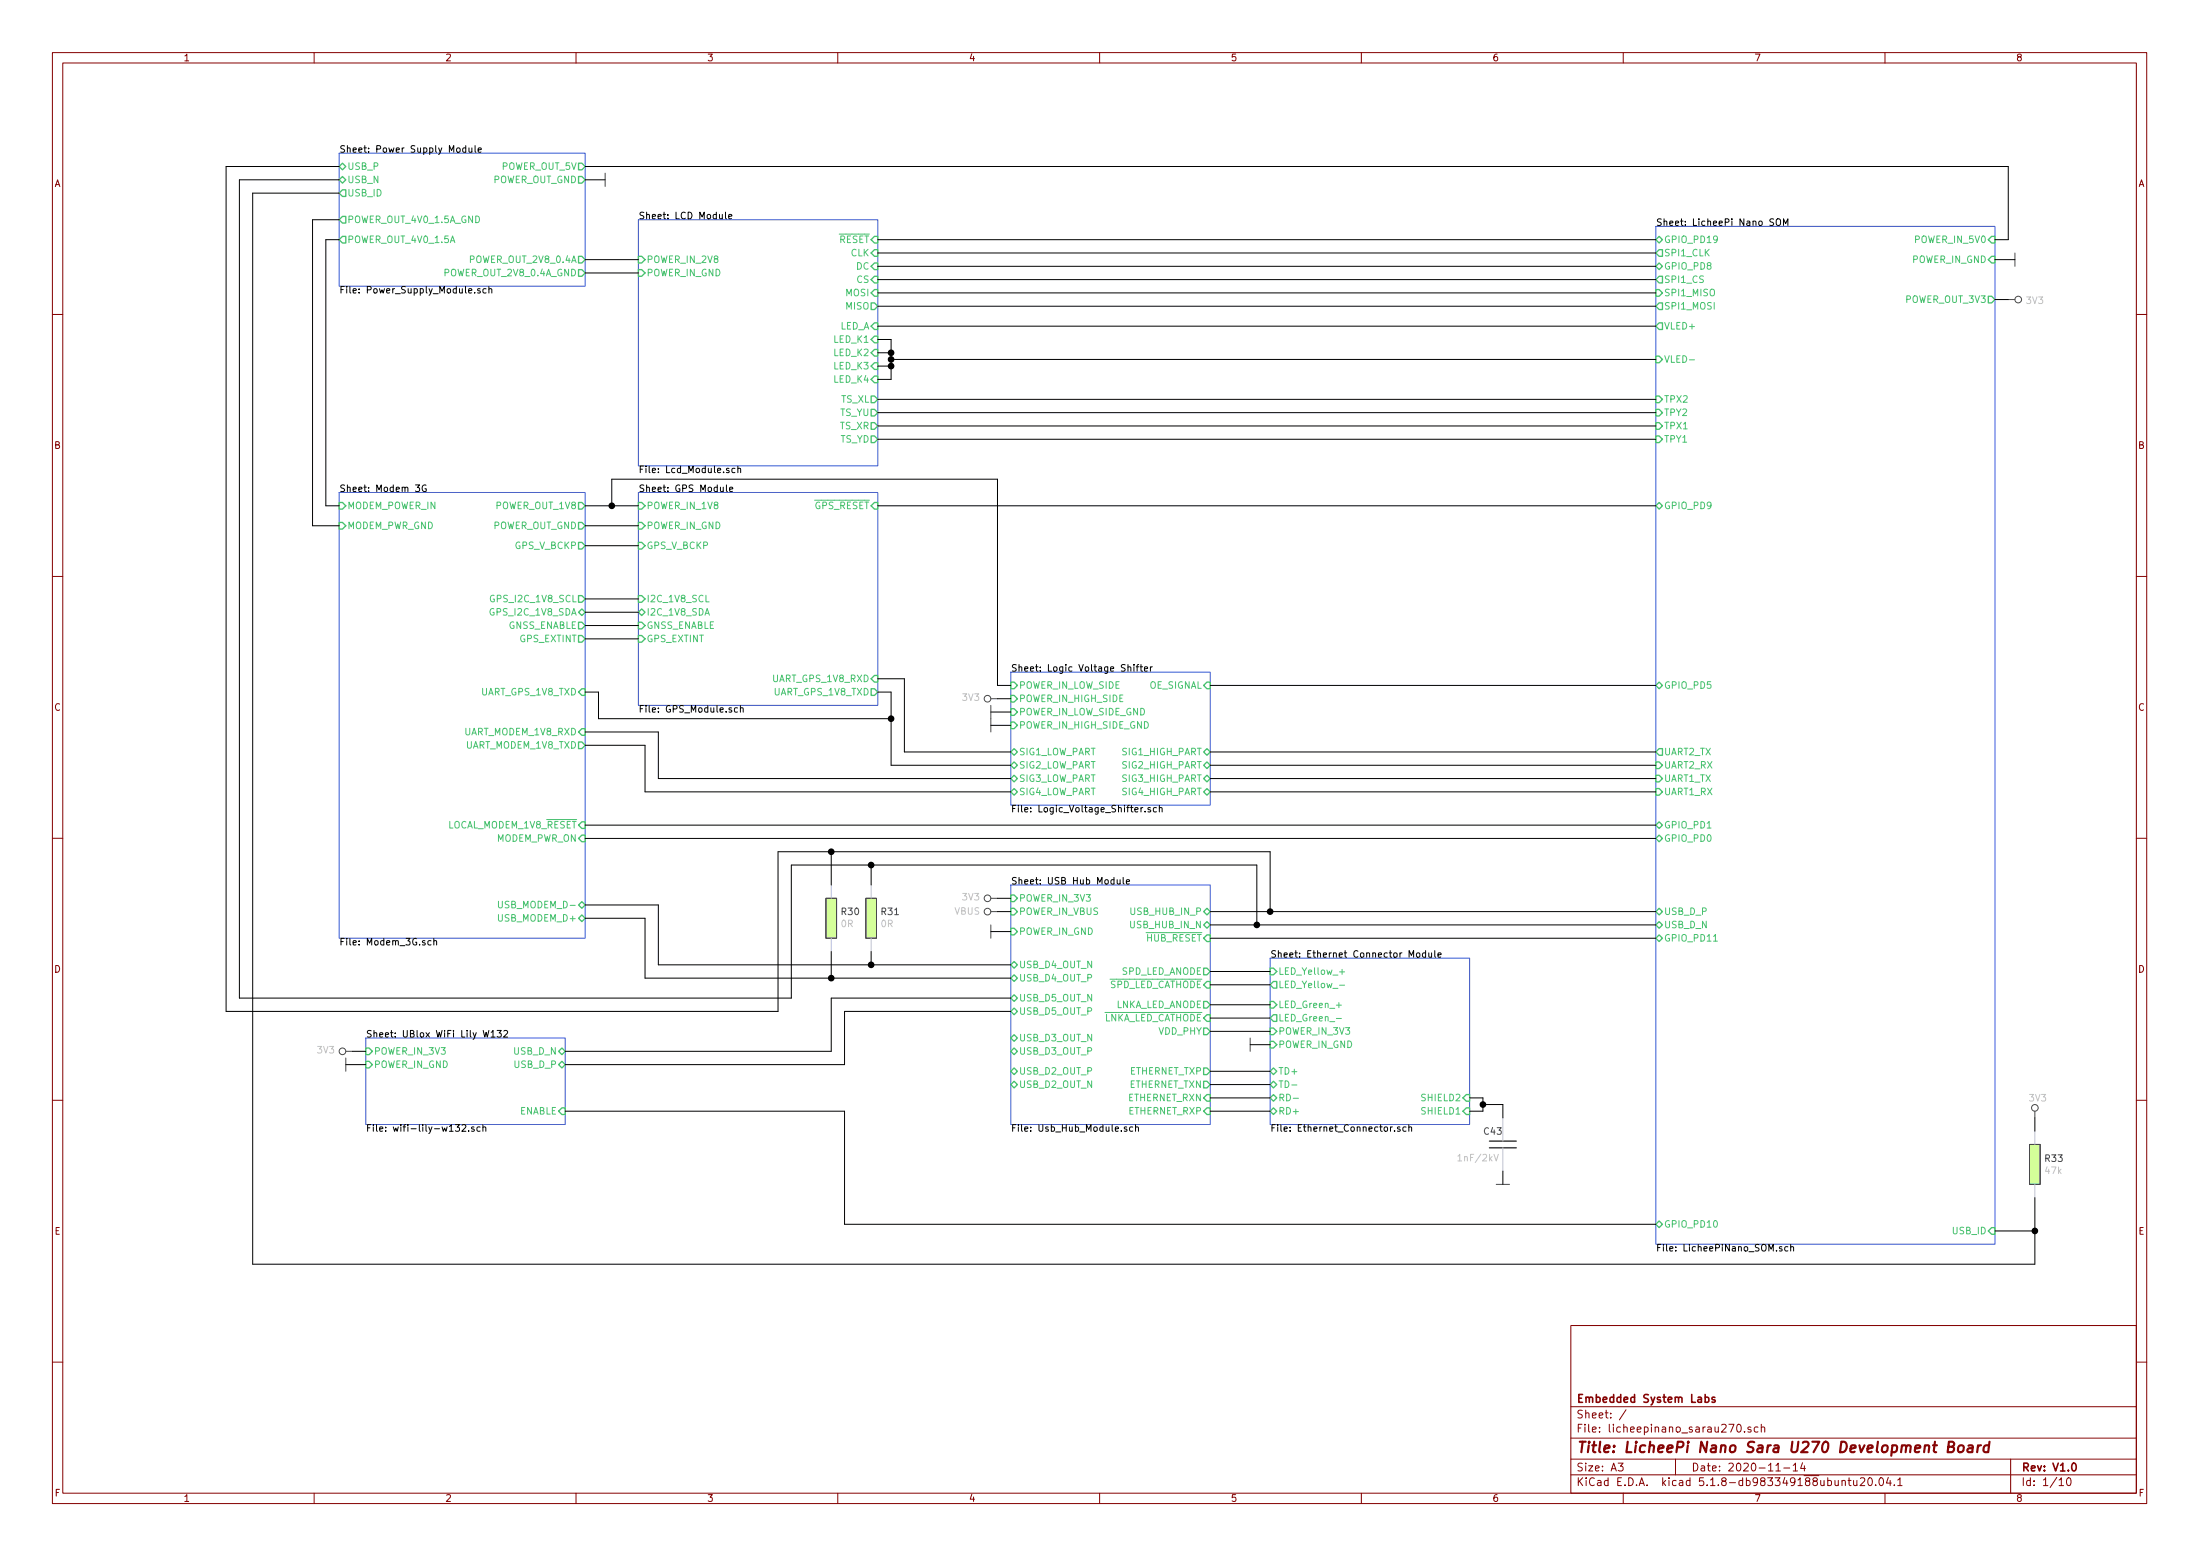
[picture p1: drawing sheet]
EESchema Schematic File Version 4
EELAYER 30 0
EELAYER END
$Descr A3 16535 11693
encoding utf-8
Sheet 1 10
Title "LicheePi Nano Sara U270 Development Board"
Date "2020-11-14"
Rev "V1.0"
Comp "Embedded System Labs"
Comment1 ""
Comment2 ""
Comment3 ""
Comment4 ""
$EndDescr
$Sheet
S 4800 1650 1800 1850
U 5FB02458
F0 "LCD Module" 50
F1 "Lcd_Module.sch" 50
F2 "POWER_IN_2V8" I L 4800 1950 50 
F3 "POWER_IN_GND" I L 4800 2050 50 
F4 "~RESET" I R 6600 1800 50 
F5 "CLK" I R 6600 1900 50 
F6 "DC" I R 6600 2000 50 
F7 "CS" I R 6600 2100 50 
F8 "MOSI" I R 6600 2200 50 
F9 "MISO" O R 6600 2300 50 
F10 "LED_A" I R 6600 2450 50 
F11 "LED_K1" I R 6600 2550 50 
F12 "LED_K2" I R 6600 2650 50 
F13 "LED_K3" I R 6600 2750 50 
F14 "LED_K4" I R 6600 2850 50 
F15 "TS_XL" O R 6600 3000 50 
F16 "TS_YU" O R 6600 3100 50 
F17 "TS_XR" O R 6600 3200 50 
F18 "TS_YD" O R 6600 3300 50 
$EndSheet
$Sheet
S 7600 6650 1500 1800
U 5FB1924B
F0 "USB Hub Module" 50
F1 "Usb_Hub_Module.sch" 50
F2 "USB_HUB_IN_P" B R 9100 6850 50 
F3 "USB_HUB_IN_N" B R 9100 6950 50 
F4 "USB_D5_OUT_N" B L 7600 7500 50 
F5 "USB_D5_OUT_P" B L 7600 7600 50 
F6 "USB_D3_OUT_P" B L 7600 7900 50 
F7 "USB_D3_OUT_N" B L 7600 7800 50 
F8 "USB_D4_OUT_P" B L 7600 7350 50 
F9 "USB_D4_OUT_N" B L 7600 7250 50 
F10 "USB_D2_OUT_P" B L 7600 8050 50 
F11 "USB_D2_OUT_N" B L 7600 8150 50 
F12 "~HUB_RESET" I R 9100 7050 50 
F13 "ETHERNET_TXP" O R 9100 8050 50 
F14 "ETHERNET_TXN" O R 9100 8150 50 
F15 "ETHERNET_RXN" I R 9100 8250 50 
F16 "ETHERNET_RXP" I R 9100 8350 50 
F17 "VDD_PHY" O R 9100 7750 50 
F18 "POWER_IN_3V3" I L 7600 6750 50 
F19 "POWER_IN_VBUS" I L 7600 6850 50 
F20 "POWER_IN_GND" I L 7600 7000 50 
F21 "~LNKA_LED_CATHODE" I R 9100 7650 50 
F22 "~SPD_LED_CATHODE" I R 9100 7400 50 
F23 "LNKA_LED_ANODE" O R 9100 7550 50 
F24 "SPD_LED_ANODE" O R 9100 7300 50 
$EndSheet
$Sheet
S 2550 3700 1850 3350
U 5FB33D69
F0 "Modem 3G" 50
F1 "Modem_3G.sch" 50
F2 "USB_MODEM_D-" B R 4400 6800 50 
F3 "USB_MODEM_D+" B R 4400 6900 50 
F4 "UART_MODEM_1V8_RXD" I R 4400 5500 50 
F5 "UART_MODEM_1V8_TXD" O R 4400 5600 50 
F6 "LOCAL_MODEM_1V8_~RESET" I R 4400 6200 50 
F7 "GPS_I2C_1V8_SCL" O R 4400 4500 50 
F8 "GPS_I2C_1V8_SDA" B R 4400 4600 50 
F9 "GNSS_ENABLE" O R 4400 4700 50 
F10 "UART_GPS_1V8_TXD" I R 4400 5200 50 
F11 "GPS_EXTINT" O R 4400 4800 50 
F12 "MODEM_PWR_ON" I R 4400 6300 50 
F13 "GPS_V_BCKP" O R 4400 4100 50 
F14 "MODEM_POWER_IN" I L 2550 3800 50 
F15 "MODEM_PWR_GND" I L 2550 3950 50 
F16 "POWER_OUT_1V8" O R 4400 3800 50 
F17 "POWER_OUT_GND" O R 4400 3950 50 
$EndSheet
$Sheet
S 4800 3700 1800 1600
U 5FB342F4
F0 "GPS Module" 50
F1 "GPS_Module.sch" 50
F2 "~GPS_RESET" I R 6600 3800 50 
F3 "GNSS_ENABLE" I L 4800 4700 50 
F4 "I2C_1V8_SCL" I L 4800 4500 50 
F5 "I2C_1V8_SDA" B L 4800 4600 50 
F6 "UART_GPS_1V8_RXD" I R 6600 5100 50 
F7 "UART_GPS_1V8_TXD" O R 6600 5200 50 
F8 "GPS_EXTINT" I L 4800 4800 50 
F9 "GPS_V_BCKP" I L 4800 4100 50 
F10 "POWER_IN_1V8" I L 4800 3800 50 
F11 "POWER_IN_GND" I L 4800 3950 50 
$EndSheet
$Sheet
S 7600 5050 1500 1000
U 5FC54F14
F0 "Logic Voltage Shifter" 50
F1 "Logic_Voltage_Shifter.sch" 50
F2 "POWER_IN_LOW_SIDE" I L 7600 5150 50 
F3 "POWER_IN_HIGH_SIDE" I L 7600 5250 50 
F4 "POWER_IN_LOW_SIDE_GND" I L 7600 5350 50 
F5 "POWER_IN_HIGH_SIDE_GND" I L 7600 5450 50 
F6 "OE_SIGNAL" I R 9100 5150 50 
F7 "SIG1_LOW_PART" B L 7600 5650 50 
F8 "SIG2_LOW_PART" B L 7600 5750 50 
F9 "SIG3_LOW_PART" B L 7600 5850 50 
F10 "SIG4_LOW_PART" B L 7600 5950 50 
F11 "SIG4_HIGH_PART" B R 9100 5950 50 
F12 "SIG3_HIGH_PART" B R 9100 5850 50 
F13 "SIG2_HIGH_PART" B R 9100 5750 50 
F14 "SIG1_HIGH_PART" B R 9100 5650 50 
$EndSheet
$Sheet
S 9550 7200 1500 1250
U 5FBCC428
F0 "Ethernet Connector Module" 50
F1 "Ethernet_Connector.sch" 50
F2 "TD+" B L 9550 8050 50 
F3 "TD-" B L 9550 8150 50 
F4 "RD+" B L 9550 8350 50 
F5 "RD-" B L 9550 8250 50 
F6 "SHIELD1" I R 11050 8350 50 
F7 "SHIELD2" I R 11050 8250 50 
F8 "LED_Yellow_+" I L 9550 7300 50 
F9 "LED_Yellow_-" O L 9550 7400 50 
F10 "LED_Green_+" I L 9550 7550 50 
F11 "LED_Green_-" O L 9550 7650 50 
F12 "POWER_IN_3V3" I L 9550 7750 50 
F13 "POWER_IN_GND" I L 9550 7850 50 
$EndSheet
Wire Wire Line
	4400 5600 4850 5600
Wire Wire Line
	4850 5600 4850 5950
Wire Wire Line
	4850 5950 7600 5950
Wire Wire Line
	4400 5500 4950 5500
Wire Wire Line
	4950 5500 4950 5850
Wire Wire Line
	4950 5850 7600 5850
Wire Wire Line
	6600 5200 6700 5200
Wire Wire Line
	6700 5200 6700 5400
Wire Wire Line
	6700 5750 7600 5750
Wire Wire Line
	6600 5100 6800 5100
Wire Wire Line
	6800 5100 6800 5650
Wire Wire Line
	6800 5650 7600 5650
Wire Wire Line
	4800 4600 4400 4600
Wire Wire Line
	4400 4500 4800 4500
Wire Wire Line
	4800 4700 4400 4700
Wire Wire Line
	4400 4800 4800 4800
Wire Wire Line
	4800 3800 4600 3800
Wire Wire Line
	4400 3950 4800 3950
Wire Wire Line
	6700 5400 4500 5400
Wire Wire Line
	4500 5400 4500 5200
Wire Wire Line
	4500 5200 4400 5200
Connection ~ 6700 5400
Wire Wire Line
	6700 5400 6700 5750
Wire Wire Line
	6600 3800 12450 3800
Wire Wire Line
	4400 6200 12450 6200
Wire Wire Line
	4400 6300 12450 6300
Wire Wire Line
	7600 7250 6550 7250
Wire Wire Line
	4950 7250 4950 6800
Wire Wire Line
	4950 6800 4400 6800
Wire Wire Line
	4400 6900 4850 6900
Wire Wire Line
	4850 6900 4850 7350
Wire Wire Line
	4850 7350 6250 7350
Wire Wire Line
	9100 6850 9550 6850
Wire Wire Line
	9100 6950 9450 6950
Wire Wire Line
	9100 7050 12450 7050
Wire Wire Line
	9100 5950 12450 5950
Wire Wire Line
	9100 5850 12450 5850
Wire Wire Line
	9100 5750 12450 5750
Wire Wire Line
	9100 5650 12450 5650
Wire Wire Line
	9100 5150 12450 5150
Wire Wire Line
	9550 8350 9100 8350
Wire Wire Line
	9100 8250 9550 8250
Wire Wire Line
	9550 8150 9100 8150
Wire Wire Line
	9100 8050 9550 8050
Wire Wire Line
	9550 7650 9100 7650
Wire Wire Line
	9550 7400 9100 7400
Wire Wire Line
	9550 7300 9100 7300
Wire Wire Line
	9100 7550 9550 7550
Wire Wire Line
	11050 8250 11150 8250
Wire Wire Line
	11150 8250 11150 8300
Wire Wire Line
	11150 8350 11050 8350
$Comp
L Capacitors_Smd1206:1nF_2kV_1206 C43
U 1 1
P 11300 8600
F 0 "C43" H 11150 8700 50  0000 L CNN
F 1 "1nF/2kV" H 10950 8500 50  0000 L CNN
F 2 "Capacitors_Smd_1206:1nF_2kV_1206" H 11100 8700 50  0001 C CNN
F 3 "Capacitors/Smd_1206/Components_Documentation/1nF_2kV_1206.pdf" H 11100 8700 50  0001 C CNN
F 4 "YAGEO" H 11300 8600 50  0001 C CNN "Manufacturer"
F 5 "CC1206KKX7RDBB102" H 11300 8600 50  0001 C CNN "Manufacturer Part Number"
F 6 "TME" H 11300 8600 50  0001 C CNN "Supplier"
F 7 "CC1206KKX7RD102" H 11300 8600 50  0001 C CNN "Supplier Part Number"
F 8 "https://www.tme.eu/pl/details/cc1206kkx7rd102/kondensatory-mlcc-smd-1206/yageo/cc1206kkx7rdbb102/" H 11300 8600 50  0001 C CNN "URL"
F 9 "0,70900" H 11300 8600 50  0001 C CNN "Price@1pc"
F 10 "0,15913" H 11300 8600 50  0001 C CNN "Price@1000pcs"
F 11 "WP" H 11300 8600 50  0001 C CNN "Developer"
F 12 "1206" H 11300 8600 50  0001 C CNN "Package"
	1    11300 8600
	1    0    0    -1  
$EndComp
Wire Wire Line
	11150 8300 11300 8300
Wire Wire Line
	11300 8300 11300 8400
Connection ~ 11150 8300
Wire Wire Line
	11150 8300 11150 8350
$Comp
L power:GND #PWR0147
U 1 1
P 11300 8900
F 0 "#PWR0147" H 11300 9000 30  0001 C CNN
F 1 "GND" H 11300 8800 30  0001 C CNN
F 2 "" H 11300 8900 60  0000 C CNN
F 3 "" H 11300 8900 60  0000 C CNN
	1    11300 8900
	1    0    0    -1  
$EndComp
Wire Wire Line
	11300 8800 11300 8900
$Comp
L power:GND #PWR0156
U 1 1
P 9400 7850
F 0 "#PWR0156" H 9400 7950 30  0001 C CNN
F 1 "GND" H 9400 7750 30  0001 C CNN
F 2 "" H 9400 7850 60  0000 C CNN
F 3 "" H 9400 7850 60  0000 C CNN
	1    9400 7850
	0    -1   -1   0   
$EndComp
Wire Wire Line
	9400 7850 9550 7850
$Comp
L power:3V3 #PWR0157
U 1 1
P 7500 6750
F 0 "#PWR0157" H 7500 6850 40  0001 C CNN
F 1 "3V3" V 7506 6878 50  0000 L CNN
F 2 "" H 7500 6750 60  0000 C CNN
F 3 "" H 7500 6750 60  0000 C CNN
	1    7500 6750
	0    -1   -1   0   
$EndComp
$Comp
L power:GND #PWR0158
U 1 1
P 7450 7000
F 0 "#PWR0158" H 7450 7100 30  0001 C CNN
F 1 "GND" H 7450 6900 30  0001 C CNN
F 2 "" H 7450 7000 60  0000 C CNN
F 3 "" H 7450 7000 60  0000 C CNN
	1    7450 7000
	0    -1   -1   0   
$EndComp
Wire Wire Line
	7500 6750 7600 6750
Wire Wire Line
	7450 7000 7600 7000
$Comp
L power:VBUS #PWR0159
U 1 1
P 7500 6850
F 0 "#PWR0159" H 7500 7000 30  0001 C CNN
F 1 "VBUS" V 7499 6977 50  0000 L CNN
F 2 "" H 7500 6850 50  0001 C CNN
F 3 "" H 7500 6850 50  0001 C CNN
	1    7500 6850
	0    -1   -1   0   
$EndComp
Wire Wire Line
	7600 6850 7500 6850
Wire Wire Line
	6600 3300 12450 3300
Wire Wire Line
	6600 3200 12450 3200
Wire Wire Line
	6600 3100 12450 3100
Wire Wire Line
	6600 3000 12450 3000
Wire Wire Line
	6600 2850 6700 2850
Wire Wire Line
	6700 2850 6700 2750
Wire Wire Line
	6700 2550 6600 2550
Wire Wire Line
	6600 2650 6700 2650
Connection ~ 6700 2650
Wire Wire Line
	6700 2650 6700 2550
Wire Wire Line
	6600 2750 6700 2750
Connection ~ 6700 2750
Wire Wire Line
	6700 2750 6700 2700
Wire Wire Line
	6700 2700 12450 2700
Connection ~ 6700 2700
Wire Wire Line
	6700 2700 6700 2650
Wire Wire Line
	6600 2450 12450 2450
Wire Wire Line
	6600 1800 12450 1800
Wire Wire Line
	6600 1900 12450 1900
Wire Wire Line
	6600 2000 12450 2000
Wire Wire Line
	6600 2100 12450 2100
Wire Wire Line
	6600 2200 12450 2200
Wire Wire Line
	6600 2300 12450 2300
$Comp
L power:3V3 #PWR0161
U 1 1
P 15100 2250
F 0 "#PWR0161" H 15100 2350 40  0001 C CNN
F 1 "3V3" V 15106 2378 50  0000 L CNN
F 2 "" H 15100 2250 60  0000 C CNN
F 3 "" H 15100 2250 60  0000 C CNN
	1    15100 2250
	0    1    1    0   
$EndComp
Wire Wire Line
	15100 2250 15000 2250
$Sheet
S 2550 1150 1850 1000
U 5FC6EAEE
F0 "Power Supply Module" 50
F1 "Power_Supply_Module.sch" 50
F2 "POWER_OUT_5V" O R 4400 1250 50 
F3 "POWER_OUT_GND" O R 4400 1350 50 
F4 "USB_ID" O L 2550 1450 50 
F5 "USB_N" B L 2550 1350 50 
F6 "USB_P" B L 2550 1250 50 
F7 "POWER_OUT_2V8_0.4A" O R 4400 1950 50 
F8 "POWER_OUT_2V8_0.4A_GND" O R 4400 2050 50 
F9 "POWER_OUT_4V0_1.5A" O L 2550 1800 50 
F10 "POWER_OUT_4V0_1.5A_GND" O L 2550 1650 50 
$EndSheet
Wire Wire Line
	4800 4100 4400 4100
$Comp
L power:GND #PWR0168
U 1 1
P 4550 1350
F 0 "#PWR0168" H 4550 1450 30  0001 C CNN
F 1 "GND" H 4550 1250 30  0001 C CNN
F 2 "" H 4550 1350 60  0000 C CNN
F 3 "" H 4550 1350 60  0000 C CNN
	1    4550 1350
	0    1    1    0   
$EndComp
Wire Wire Line
	4550 1350 4400 1350
Wire Wire Line
	4400 1250 15100 1250
Wire Wire Line
	15100 1250 15100 1800
Wire Wire Line
	15100 1800 15000 1800
$Comp
L power:GND #PWR0169
U 1 1
P 15150 1950
F 0 "#PWR0169" H 15150 2050 30  0001 C CNN
F 1 "GND" H 15150 1850 30  0001 C CNN
F 2 "" H 15150 1950 60  0000 C CNN
F 3 "" H 15150 1950 60  0000 C CNN
	1    15150 1950
	0    1    1    0   
$EndComp
Wire Wire Line
	15150 1950 15000 1950
Wire Wire Line
	9550 7750 9100 7750
$Comp
L Resistors_Smd0402:0R_0402 R31
U 1 1
P 6550 6900
F 0 "R31" H 6482 6854 50  0000 R CNN
F 1 "0R" H 6482 6945 50  0000 R CNN
F 2 "Resistor_Smd_0402:0R_0402" H 6700 6600 50  0001 C CNN
F 3 "https://www.tme.eu/Document/32b42e7c176447a7de4286bd4b1743ac/CRCW.pdf" H 6700 6600 50  0001 C CNN
F 4 "VISHAY" H 6550 6900 50  0001 C CNN "Manufacturer"
F 5 "CRCW04020000Z0ED" H 6550 6900 50  0001 C CNN "Manufacturer Part Number"
F 6 "TME" H 6550 6900 50  0001 C CNN "Supplier"
F 7 "CRCW04020000Z0E" H 6550 6900 50  0001 C CNN "Supplier Part Number"
F 8 "https://www.tme.eu/pl/details/crcw04020000z0e/rezystory-smd-0402/vishay/crcw04020000z0ed/" H 6550 6900 50  0001 C CNN "URL"
F 9 "0,07661" H 6550 6900 50  0001 C CNN "Price@100pc"
F 10 "0,03499" H 6550 6900 50  0001 C CNN "Price@1000pcs"
F 11 "MW" H 6550 6900 50  0001 C CNN "Developer"
F 12 "0402" H 6550 6900 50  0001 C CNN "Package"
F 13 "C325378" H 6550 6900 50  0001 C CNN "LCSC Part # (optional)"
	1    6550 6900
	-1   0    0    1   
$EndComp
$Comp
L Resistors_Smd0402:0R_0402 R30
U 1 1
P 6250 6900
F 0 "R30" H 6182 6854 50  0000 R CNN
F 1 "0R" H 6182 6945 50  0000 R CNN
F 2 "Resistor_Smd_0402:0R_0402" H 6400 6600 50  0001 C CNN
F 3 "https://www.tme.eu/Document/32b42e7c176447a7de4286bd4b1743ac/CRCW.pdf" H 6400 6600 50  0001 C CNN
F 4 "VISHAY" H 6250 6900 50  0001 C CNN "Manufacturer"
F 5 "CRCW04020000Z0ED" H 6250 6900 50  0001 C CNN "Manufacturer Part Number"
F 6 "TME" H 6250 6900 50  0001 C CNN "Supplier"
F 7 "CRCW04020000Z0E" H 6250 6900 50  0001 C CNN "Supplier Part Number"
F 8 "https://www.tme.eu/pl/details/crcw04020000z0e/rezystory-smd-0402/vishay/crcw04020000z0ed/" H 6250 6900 50  0001 C CNN "URL"
F 9 "0,07661" H 6250 6900 50  0001 C CNN "Price@100pc"
F 10 "0,03499" H 6250 6900 50  0001 C CNN "Price@1000pcs"
F 11 "MW" H 6250 6900 50  0001 C CNN "Developer"
F 12 "0402" H 6250 6900 50  0001 C CNN "Package"
F 13 "C325378" H 6250 6900 50  0001 C CNN "LCSC Part # (optional)"
	1    6250 6900
	-1   0    0    1   
$EndComp
Wire Wire Line
	6550 7150 6550 7250
Connection ~ 6550 7250
Wire Wire Line
	6550 7250 4950 7250
Wire Wire Line
	6250 7150 6250 7350
Connection ~ 6250 7350
Wire Wire Line
	6250 7350 7600 7350
Wire Wire Line
	6550 6650 6550 6500
Wire Wire Line
	9450 6500 9450 6950
Connection ~ 9450 6950
Wire Wire Line
	6250 6650 6250 6400
Wire Wire Line
	6250 6400 9550 6400
Wire Wire Line
	9550 6400 9550 6850
Connection ~ 9550 6850
Wire Wire Line
	9450 6950 12450 6950
Wire Wire Line
	9550 6850 12450 6850
Wire Wire Line
	1800 7500 1800 1350
Wire Wire Line
	1800 1350 2550 1350
Wire Wire Line
	6550 6500 5950 6500
Wire Wire Line
	5950 6500 5950 7500
Connection ~ 6550 6500
Wire Wire Line
	5950 7500 1800 7500
Wire Wire Line
	6550 6500 9450 6500
Wire Wire Line
	6250 6400 5850 6400
Wire Wire Line
	5850 6400 5850 7600
Wire Wire Line
	5850 7600 1700 7600
Wire Wire Line
	1700 7600 1700 1250
Wire Wire Line
	1700 1250 2550 1250
Connection ~ 6250 6400
$Sheet
S 2750 7800 1500 650 
U 5FD0D6EC
F0 "UBlox WiFi Lily W132" 50
F1 "wifi-lily-w132.sch" 50
F2 "POWER_IN_3V3" I L 2750 7900 50 
F3 "POWER_IN_GND" I L 2750 8000 50 
F4 "ENABLE" I R 4250 8350 50 
F5 "USB_D_P" B R 4250 8000 50 
F6 "USB_D_N" B R 4250 7900 50 
$EndSheet
Wire Wire Line
	4250 7900 6250 7900
Wire Wire Line
	6250 7900 6250 7500
Wire Wire Line
	6250 7500 7600 7500
Wire Wire Line
	7600 7600 6350 7600
Wire Wire Line
	6350 7600 6350 8000
Wire Wire Line
	6350 8000 4250 8000
Wire Wire Line
	4250 8350 6350 8350
Wire Wire Line
	6350 8350 6350 9200
Wire Wire Line
	6350 9200 12450 9200
$Comp
L power:3V3 #PWR0155
U 1 1
P 2650 7900
F 0 "#PWR0155" H 2650 8000 40  0001 C CNN
F 1 "3V3" V 2656 8028 50  0000 L CNN
F 2 "" H 2650 7900 60  0000 C CNN
F 3 "" H 2650 7900 60  0000 C CNN
	1    2650 7900
	0    -1   -1   0   
$EndComp
Wire Wire Line
	2650 7900 2750 7900
$Comp
L power:GND #PWR0170
U 1 1
P 2600 8000
F 0 "#PWR0170" H 2600 8100 30  0001 C CNN
F 1 "GND" H 2600 7900 30  0001 C CNN
F 2 "" H 2600 8000 60  0000 C CNN
F 3 "" H 2600 8000 60  0000 C CNN
	1    2600 8000
	0    -1   -1   0   
$EndComp
Wire Wire Line
	2600 8000 2750 8000
$Comp
L power:GND #PWR0171
U 1 1
P 7450 5450
F 0 "#PWR0171" H 7450 5550 30  0001 C CNN
F 1 "GND" H 7450 5350 30  0001 C CNN
F 2 "" H 7450 5450 60  0000 C CNN
F 3 "" H 7450 5450 60  0000 C CNN
	1    7450 5450
	0    -1   -1   0   
$EndComp
Wire Wire Line
	7450 5450 7600 5450
$Comp
L power:GND #PWR0172
U 1 1
P 7450 5350
F 0 "#PWR0172" H 7450 5450 30  0001 C CNN
F 1 "GND" H 7450 5250 30  0001 C CNN
F 2 "" H 7450 5350 60  0000 C CNN
F 3 "" H 7450 5350 60  0000 C CNN
	1    7450 5350
	0    -1   -1   0   
$EndComp
Wire Wire Line
	7450 5350 7600 5350
$Comp
L power:3V3 #PWR0173
U 1 1
P 7500 5250
F 0 "#PWR0173" H 7500 5350 40  0001 C CNN
F 1 "3V3" V 7506 5378 50  0000 L CNN
F 2 "" H 7500 5250 60  0000 C CNN
F 3 "" H 7500 5250 60  0000 C CNN
	1    7500 5250
	0    -1   -1   0   
$EndComp
Wire Wire Line
	7500 5250 7600 5250
Wire Wire Line
	4600 3800 4600 3600
Wire Wire Line
	4600 3600 7500 3600
Wire Wire Line
	7500 3600 7500 5150
Wire Wire Line
	7500 5150 7600 5150
Connection ~ 4600 3800
Wire Wire Line
	4600 3800 4400 3800
$Sheet
S 12450 1700 2550 7650
U 5FB0031F
F0 "LicheePi Nano SOM" 50
F1 "LicheePiNano_SOM.sch" 50
F2 "VLED+" O L 12450 2450 50 
F3 "VLED-" I L 12450 2700 50 
F4 "TPY2" I L 12450 3100 50 
F5 "TPY1" I L 12450 3300 50 
F6 "TPX2" I L 12450 3000 50 
F7 "TPX1" I L 12450 3200 50 
F8 "POWER_IN_5V0" I R 15000 1800 50 
F9 "POWER_IN_GND" I R 15000 1950 50 
F10 "USB_D_P" B L 12450 6850 50 
F11 "USB_D_N" B L 12450 6950 50 
F12 "POWER_OUT_3V3" O R 15000 2250 50 
F13 "SPI1_MOSI" O L 12450 2300 50 
F14 "SPI1_MISO" I L 12450 2200 50 
F15 "SPI1_CS" O L 12450 2100 50 
F16 "SPI1_CLK" O L 12450 1900 50 
F17 "UART2_TX" O L 12450 5650 50 
F18 "UART2_RX" I L 12450 5750 50 
F19 "UART1_TX" I L 12450 5850 50 
F20 "UART1_RX" I L 12450 5950 50 
F21 "GPIO_PD19" B L 12450 1800 50 
F22 "GPIO_PD5" B L 12450 5150 50 
F23 "GPIO_PD1" B L 12450 6200 50 
F24 "GPIO_PD0" B L 12450 6300 50 
F25 "GPIO_PD11" B L 12450 7050 50 
F26 "GPIO_PD10" B L 12450 9200 50 
F27 "USB_ID" I R 15000 9250 50 
F28 "GPIO_PD9" B L 12450 3800 50 
F29 "GPIO_PD8" B L 12450 2000 50 
$EndSheet
$Comp
L Resistors_Smd0402:47k_0402 R33
U 1 1
P 15300 8750
F 0 "R33" H 15368 8796 50  0000 L CNN
F 1 "47k" H 15368 8705 50  0000 L CNN
F 2 "Resistor_Smd_0402:47k_0402" H 15600 8350 50  0001 C CNN
F 3 "Resistors/Smd_0402/Components_Documentation/crcw0402.pdf" H 15600 8350 50  0001 C CNN
F 4 "ROYAL OHM" H 15300 8750 50  0001 C CNN "Manufacturer"
F 5 "CQ02WGF4702TCE" H 15300 8750 50  0001 C CNN "Manufacturer Part Number"
F 6 "TME" H 15300 8750 50  0001 C CNN "Supplier"
F 7 "CQ0402-47K-1%" H 15300 8750 50  0001 C CNN "Supplier Part Number"
F 8 "https://www.tme.eu/pl/details/cq0402-47k-1%2525/rezystory-smd-0402/royal-ohm/cq02wgf4702tce/" H 15300 8750 50  0001 C CNN "URL"
F 9 "0,08078" H 15300 8750 50  0001 C CNN "Price@1pc"
F 10 "0,02962" H 15300 8750 50  0001 C CNN "Price@1000pcs"
F 11 "0402" H 15300 8750 50  0001 C CNN "Package"
	1    15300 8750
	1    0    0    -1  
$EndComp
Wire Wire Line
	15300 9000 15300 9250
Wire Wire Line
	15300 9250 15000 9250
$Comp
L power:3V3 #PWR0174
U 1 1
P 15300 8400
F 0 "#PWR0174" H 15300 8500 40  0001 C CNN
F 1 "3V3" H 15250 8550 50  0000 L CNN
F 2 "" H 15300 8400 60  0000 C CNN
F 3 "" H 15300 8400 60  0000 C CNN
	1    15300 8400
	1    0    0    -1  
$EndComp
Wire Wire Line
	15300 8400 15300 8500
Wire Wire Line
	15300 9250 15300 9500
Wire Wire Line
	15300 9500 1900 9500
Wire Wire Line
	1900 9500 1900 1450
Wire Wire Line
	1900 1450 2550 1450
Connection ~ 15300 9250
Wire Wire Line
	4400 1950 4800 1950
Wire Wire Line
	4800 2050 4400 2050
Wire Wire Line
	2550 1800 2450 1800
Wire Wire Line
	2450 1800 2450 3800
Wire Wire Line
	2450 3800 2550 3800
Wire Wire Line
	2550 1650 2350 1650
Wire Wire Line
	2350 1650 2350 3950
Wire Wire Line
	2350 3950 2550 3950
$EndSCHEMATC
